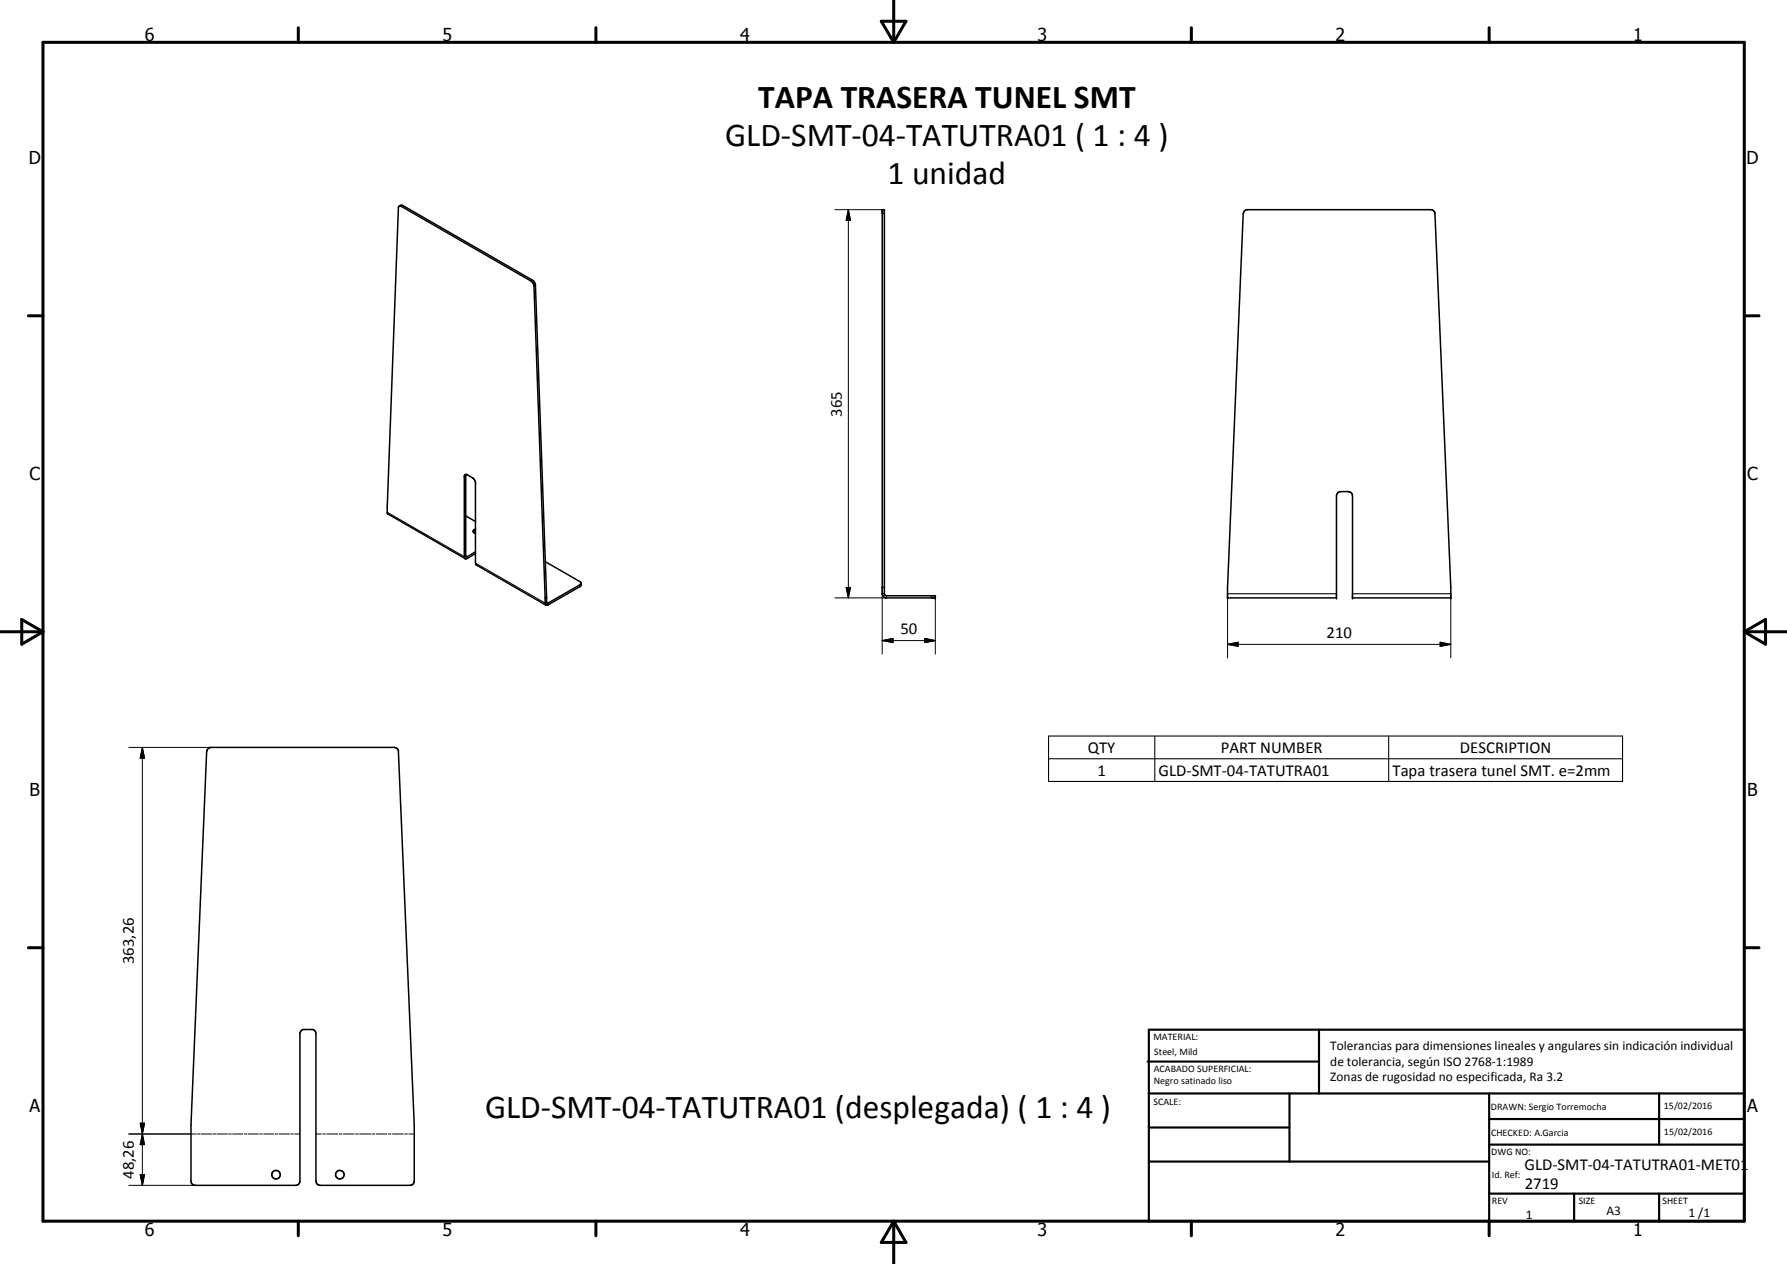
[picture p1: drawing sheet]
<svg xmlns="http://www.w3.org/2000/svg" width="420mm" height="297mm" viewBox="0 0 420 297" stroke-linecap="round" stroke-linejoin="round" font-family="sans-serif">
<g fill="none" stroke="#000" stroke-width=".35">
<path d="M93.9 48.4l.4-.2 .4 .1 30.5 17.5 .4 .5 .3 .5 2.6 73.5M207.4 49.3h.5v90.2l.4 .5h11.6v.5h-11.7l-.4-.2-.4-.8zM292.6 49.7l.5-.4h43.5l.4 .2 .4 .5 3.7 90.5h-23.1v-24l-.1-.4-.5-.5-2.2-.1a1 1 0 0 0-1 1v24h-25.6l3.7-90.3zM109.5 111.5v19.2l.4 .1 1.9-1.1M109.4 131.3l-18.3-10.5-.1-.3 2.7-71.8 .2-.3 .5 .1 30.4 17.5 .7 .8 2.7 73.7M109.5 121.2l2.3 1.4M111.8 130.1l-1.9 1.1-.5 .1-.2-.3v-19.2l.2-.3h.3l1.6 .9 .5 .9v19l.1 .4 16.4 9.5M111.8 124.3a.51 .51 0 0 0-.6 .5 .51 .51 0 0 0 .6 .5M111.8 124.8l-.5 .3M128.2 132l8.1 4.7 .3 .2v.6l-.3 .4-7.6 4.3-.5-.1v-1.6M136.6 137.2l-7.8 4.6-.3-.3v-1.2M207.4 138h.5"/>
<path d="M128.5 140.3l-.3 .2M49 175.9l.6-.3h43.1l.6 .3 .3 .3 3.8 88.2v13.1l-.1 .5-.5 .5-21.5 .1-.8-.4-.2-.7v-34.6l-.2-.6-.6-.4-2.4 .1-.3 .3-.3 .6v34.8l-.2 .5-.8 .4h-23.6l-.6-.3-.3-.3-.1-13.6 3.7-87.8z"/>
<circle cx="64.9" cy="276.1" r=".99"/>
<circle cx="79.9" cy="276" r="1.01"/>
</g>
<g fill="#000">
<circle cx="207.4" cy="49.3" r=".18"/>
<circle cx="207.9" cy="49.3" r=".18"/>
<circle cx="219.9" cy="140" r=".18"/>
<circle cx="219.9" cy="140.5" r=".18"/>
<circle cx="288.6" cy="140.5" r=".18"/>
<circle cx="314.2" cy="140.5" r=".18"/>
<circle cx="318" cy="140.5" r=".18"/>
<circle cx="341.1" cy="140.5" r=".18"/>
</g>
<g fill="none" stroke="#000" stroke-width=".25">
<path d="M94.7 48.3l-.3 .2M207.4 50.2h.5M125.2 65.8l-.4 .2M125.9 67.1l-.4 .1M109.5 111.8l-.3 .2M91 120.4l18.2 10.4M109.5 130.6l.4 .2M111.8 132.3l16.4 9.4 .3-.2 .4 .2v.5M136.3 137.5v.4M207.4 139.5h.5M208.4 140v.5M218.9 140v.5"/>
<path d="M288.6 139.5h25.6M318 139.5h23.1M246.5 173h135v10.6h-135zM246.5 178.3h135M271.5 173v10.6M326.5 173v10.6"/>
</g>
<g fill="none" stroke="#000" stroke-width=".24">
<path d="M196.3 49.3h11.1M199.5 49.3l.5 2.5h-1zM199.5 49.3v91.2M199 138h1l-.5 2.5zM207.4 138v15.7M196.3 140.5h12.1M207.4 150.5l2.6-.5v1zM207.4 150.5h12.5M217.5 150l2.4 .5-2.4 .5zM219.9 140.5v13.2M288.6 151.4l2.5-.5v1zM288.6 151.4h52.5"/>
<path d="M288.6 140.5v14.1M338.6 150.9l2.5 .5-2.5 .5zM341.1 140.5v14.1M30.3 175.6h19.3M33.5 175.6l.5 2.6h-1zM33.5 175.6v103M30.3 266.5h15.8M30.3 278.6h15.6M33 276.1h1l-.5 2.5zM33 263.9h1l-.5 2.6zM33 263.9h1l-1 5.1h1zM33.5 266.5l.5 2.5h-1z"/>
<path d="M46.4 266.5h.6M47.3 266.5h2.5M50.1 266.5h.6M51 266.5h2.5M53.8 266.5h.6M54.7 266.5h2.4M57.4 266.5h.6M58.3 266.5h2.5M61.1 266.5h.6M62 266.5h2.4M64.7 266.5h.7M65.6 266.5h2.5"/>
<path d="M68.4 266.5h.6M69.3 266.5h1.2M74.3 266.5h1.3M75.9 266.5h.6M76.9 266.5h2.5M79.7 266.5h.7M80.7 266.5h2.6M83.6 266.5h.6M84.5 266.5h2.7M87.4 266.5h.7M88.4 266.5h2.6M91.3 266.5h.6"/>
<path d="M92.3 266.5h2.5M95.2 266.5h.6M96.1 266.5h1.3"/>
</g>
<g fill="none" stroke="#000" stroke-width=".71">
<path d="M10.1 9.9h400v277.1h-400zM70.1 6.5v3.4M140.1 6.5v3.4M207.2 5h5.8l-2.9 4.9zM210.1 0v9.9M280.1 6.5v3.4M350.1 6.5v3.4M6.7 74.2h3.4M410.1 74.2h3.5M.1 148.5h10M5.1 145.6l5 2.9-5 2.9zM410.1 148.5h10"/>
<path d="M410.1 148.5l5-2.9v5.8zM6.7 222.7h3.4M410.1 222.7h3.5M70.1 287v3.4M140.1 287v3.4M210.1 287v10M210.1 287l2.9 5h-5.8zM280.1 287v3.4M350.1 287v3.4"/>
</g>
<g fill="none" stroke="#000" stroke-width=".51">
<path d="M269.8 249.5h40.3M270.1 242h140v45h-140zM270.1 257h140M303.2 257v16M310.1 242v15M350.1 257v30M390.1 257v12M270.1 265h33.1M270.1 273h80M350.1 269h60M350.1 263h60M350.1 280.5h60"/>
<path d="M370.1 280.5v6.5M390.1 280.5v6.5"/>
</g>
<path d="M199.5 49.3l.5 2.5h-1zM199 138h1l-.5 2.5zM207.4 150.5l2.6-.5v1zM217.5 150l2.4 .5-2.4 .5zM288.6 151.4l2.5-.5v1zM338.6 150.9l2.5 .5-2.5 .5zM33.5 175.6l.5 2.6h-1zM33 276.1h1l-.5 2.5zM33 263.9h1l-.5 2.6zM33.5 266.5l.5 2.5h-1z" fill="#000"/>
<g font-size="7.9">
<text x="178.3" y="25.3">TAPA TRASERA TUNEL SMT</text>
<text x="170.5" y="34.3">GLD-SMT-04-TATUTRA01 ( 1 : 4 )</text>
<text x="208.7" y="43.3">1 unidad</text>
<text x="114" y="262.7">GLD-SMT-04-TATUTRA01 (desplegada) ( 1 : 4 )</text>
</g>
<g font-size="4.2">
<text x="34" y="9.6">6</text>
<text x="104" y="9.6">5</text>
<text x="174" y="9.6">4</text>
<text x="244" y="9.6">3</text>
<text x="314" y="9.6">2</text>
<text x="384" y="9.6">1</text>
<text x="6.8" y="38.7">D</text>
<text x="410.6" y="38.7">D</text>
<text x="7" y="112.9">C</text>
<text x="410.8" y="112.9">C</text>
<text x="7" y="187.1">B</text>
<text x="410.8" y="187.1">B</text>
<text x="7" y="261.4">A</text>
<text x="410.8" y="261.4">A</text>
<text x="34" y="290.4">6</text>
<text x="104" y="290.4">5</text>
<text x="174" y="290.4">4</text>
<text x="244" y="290.4">3</text>
<text x="314" y="290.4">2</text>
<text x="384" y="290.4">1</text>
</g>
<g font-size="3.9">
<text x="197.9" y="97.9" transform="rotate(-90 197.9 97.9)">365</text>
<text x="211.7" y="149">50</text>
<text x="311.9" y="149.9">210</text>
<text x="255.8" y="176.9">QTY</text>
<text x="287.1" y="176.9">PART NUMBER</text>
<text x="343.3" y="176.9">DESCRIPTION</text>
<text x="258" y="182.2">1</text>
<text x="272.4" y="182.2">GLD-SMT-04-TATUTRA01</text>
<text x="327.4" y="182.3">Tapa trasera tunel SMT. e=2mm</text>
<text x="31.4" y="226.6" transform="rotate(-90 31.4 226.6)">363,26</text>
<text x="358.5" y="275">GLD-SMT-04-TATUTRA01-MET01</text>
<text x="31.4" y="277" transform="rotate(-90 31.4 277)">48,26</text>
<text x="358.5" y="279.4">2719</text>
</g>
<g font-size="3.1">
<text x="312.7" y="246.8">Tolerancias para dimensiones lineales y angulares sin indicación individual</text>
<text x="312.7" y="250.4">de tolerancia, según ISO 2768-1:1989</text>
<text x="312.7" y="254">Zonas de rugosidad no especificada, Ra 3.2</text>
<text x="358.7" y="286.5">1</text>
<text x="377.7" y="285.6">A3</text>
<text x="397" y="285.9">1 /1</text>
</g>
<g font-size="2.4">
<text x="271.2" y="244.4">MATERIAL:</text>
<text x="271.3" y="252">ACABADO SUPERFICIAL:</text>
<text x="271.4" y="247.9">Steel, Mild</text>
<text x="271.3" y="254.6">Negro satinado liso</text>
<text x="271.2" y="259.7">SCALE:</text>
<text x="350.6" y="260.8">DRAWN: Sergio Torremocha</text>
<text x="391.2" y="260.6">15/02/2016</text>
<text x="350.6" y="267">CHECKED: A.Garcia</text>
<text x="391.2" y="266.7">15/02/2016</text>
<text x="350.6" y="271.4">DWG NO:</text>
<text x="350.8" y="276.9">Id. Ref:</text>
<text x="350.8" y="282.8">REV</text>
<text x="371.2" y="282.9">SIZE</text>
<text x="390.9" y="282.9">SHEET</text>
</g>
</svg>
